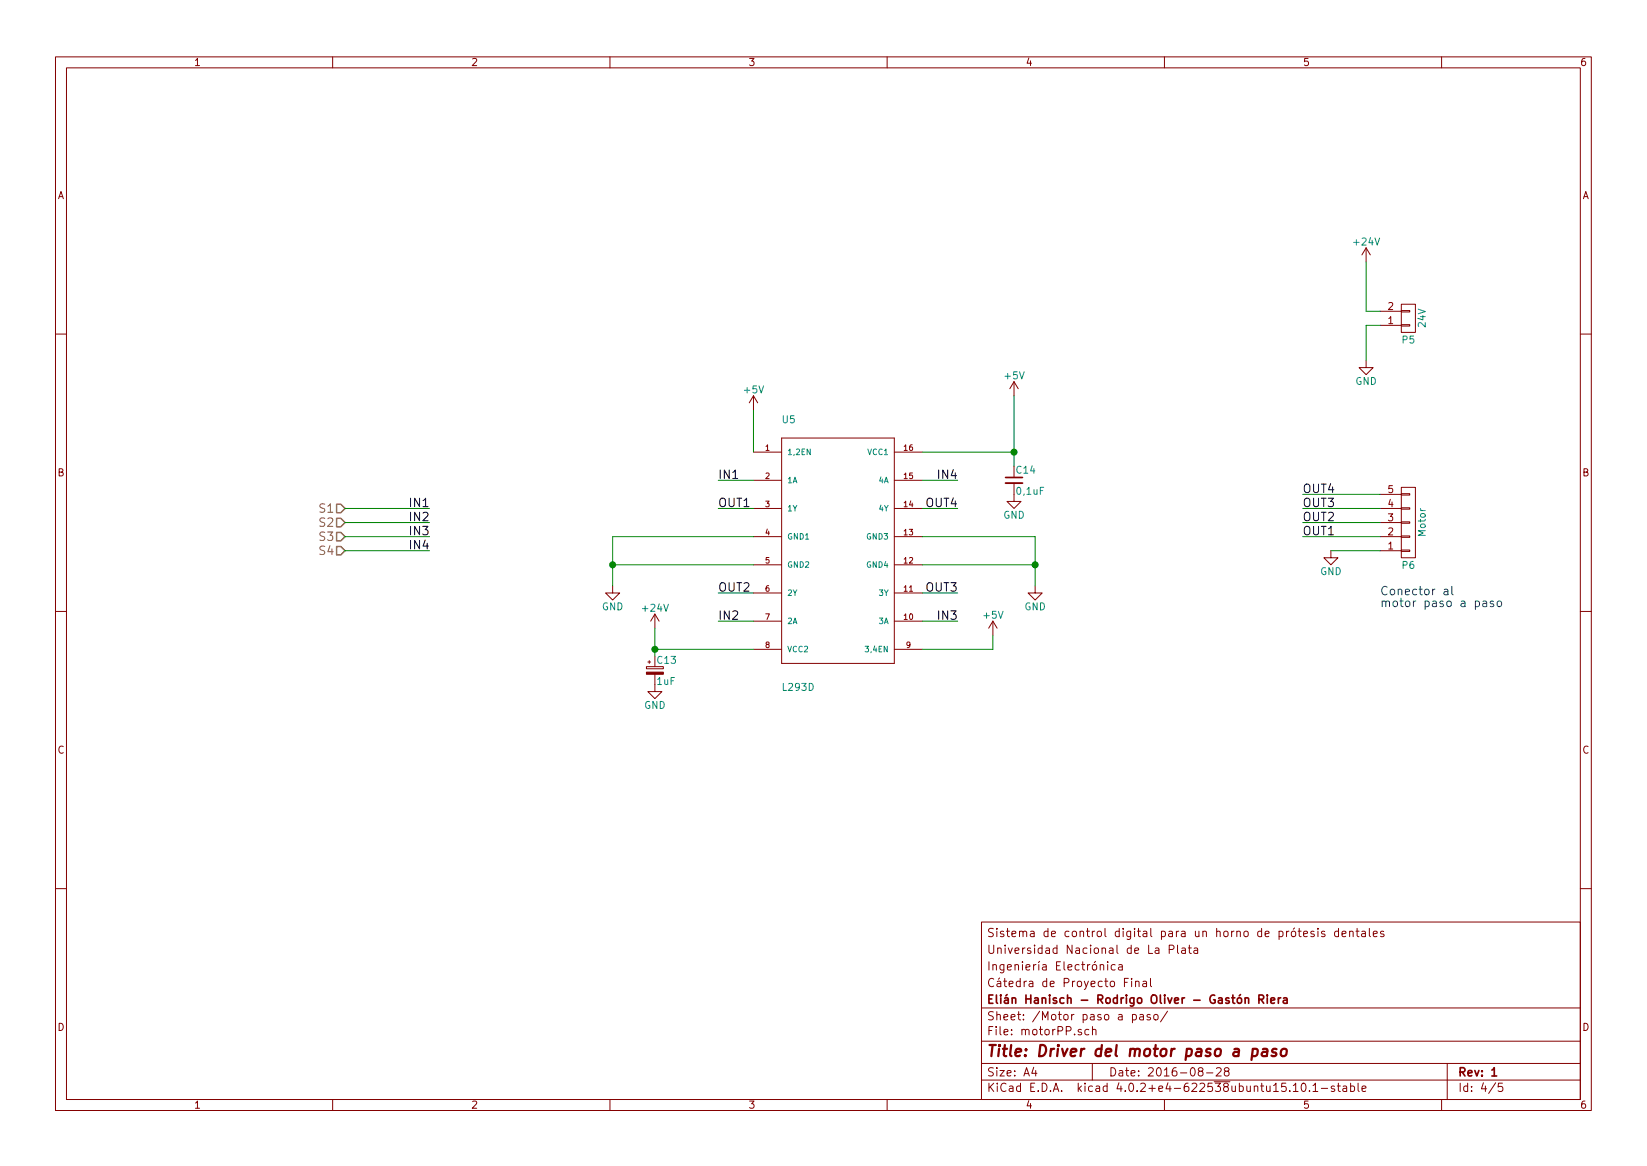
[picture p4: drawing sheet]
EESchema Schematic File Version 2
LIBS:power
LIBS:device
LIBS:transistors
LIBS:conn
LIBS:linear
LIBS:regul
LIBS:74xx
LIBS:cmos4000
LIBS:memory
LIBS:microcontrollers
LIBS:dsp
LIBS:analog_switches
LIBS:motorola
LIBS:texas
LIBS:intel
LIBS:audio
LIBS:interface
LIBS:digital-audio
LIBS:philips
LIBS:display
LIBS:siliconi
LIBS:opto
LIBS:contrib
LIBS:valves
LIBS:horno
LIBS:sensors
LIBS:stepper drivers
LIBS:horno-cache
EELAYER 25 0
EELAYER END
$Descr A4 11693 8268
encoding utf-8
Sheet 5 5
Title "Driver del motor paso a paso"
Date "2016-08-28"
Rev "1"
Comp "Elián Hanisch - Rodrigo Oliver - Gastón Riera"
Comment1 "Cátedra de Proyecto Final"
Comment2 "Ingeniería Electrónica"
Comment3 "Universidad Nacional de La Plata"
Comment4 "Sistema de control digital para un horno de prótesis dentales"
$EndDescr
$Comp
L L293D U5
U 1 1
P 5950 3900
F 0 "U5" H 5550 4750 50  0000 L BNN
F 1 "L293D" H 5550 3000 50  0000 L BNN
F 2 "Housings_DIP:DIP-16_W7.62mm_LongPads" H 5950 4050 50  0001 C CNN
F 3 "" H 5950 3900 60  0001 C CNN
	1    5950 3900
	1    0    0    -1  
$EndComp
Text HLabel 2450 3600 0    60   Input ~ 0
S1
Text HLabel 2450 3700 0    60   Input ~ 0
S2
Text HLabel 2450 3800 0    60   Input ~ 0
S3
Text HLabel 2450 3900 0    60   Input ~ 0
S4
$Comp
L CONN_01X05 P6
U 1 1
P 10000 3700
F 0 "P6" H 10000 4000 50  0000 C CNN
F 1 "Motor" V 10100 3700 50  0000 C CNN
F 2 "Pin_Headers:Pin_Header_Angled_1x05" H 10000 3700 50  0001 C CNN
F 3 "" H 10000 3700 50  0000 C CNN
	1    10000 3700
	1    0    0    1   
$EndComp
$Comp
L GND #PWR61
U 1 1
P 9450 3900
F 0 "#PWR61" H 9450 3650 50  0001 C CNN
F 1 "GND" H 9450 3750 50  0000 C CNN
F 2 "" H 9450 3900 50  0000 C CNN
F 3 "" H 9450 3900 50  0000 C CNN
	1    9450 3900
	1    0    0    -1  
$EndComp
$Comp
L GND #PWR60
U 1 1
P 7350 4150
F 0 "#PWR60" H 7350 3900 50  0001 C CNN
F 1 "GND" H 7350 4000 50  0000 C CNN
F 2 "" H 7350 4150 50  0000 C CNN
F 3 "" H 7350 4150 50  0000 C CNN
	1    7350 4150
	1    0    0    -1  
$EndComp
$Comp
L GND #PWR53
U 1 1
P 4350 4150
F 0 "#PWR53" H 4350 3900 50  0001 C CNN
F 1 "GND" H 4350 4000 50  0000 C CNN
F 2 "" H 4350 4150 50  0000 C CNN
F 3 "" H 4350 4150 50  0000 C CNN
	1    4350 4150
	1    0    0    -1  
$EndComp
$Comp
L +5V #PWR58
U 1 1
P 7200 2800
F 0 "#PWR58" H 7200 2650 50  0001 C CNN
F 1 "+5V" H 7200 2940 50  0000 C CNN
F 2 "" H 7200 2800 50  0000 C CNN
F 3 "" H 7200 2800 50  0000 C CNN
	1    7200 2800
	1    0    0    -1  
$EndComp
$Comp
L C_Small C14
U 1 1
P 7200 3400
F 0 "C14" H 7210 3470 50  0000 L CNN
F 1 "0,1uF" H 7210 3320 50  0000 L CNN
F 2 "Capacitors_ThroughHole:C_Disc_D3_P2.5" H 7200 3400 50  0001 C CNN
F 3 "" H 7200 3400 50  0000 C CNN
	1    7200 3400
	1    0    0    -1  
$EndComp
$Comp
L GND #PWR59
U 1 1
P 7200 3500
F 0 "#PWR59" H 7200 3250 50  0001 C CNN
F 1 "GND" H 7200 3350 50  0000 C CNN
F 2 "" H 7200 3500 50  0000 C CNN
F 3 "" H 7200 3500 50  0000 C CNN
	1    7200 3500
	1    0    0    -1  
$EndComp
$Comp
L +24V #PWR54
U 1 1
P 4650 4450
F 0 "#PWR54" H 4650 4300 50  0001 C CNN
F 1 "+24V" H 4650 4590 50  0000 C CNN
F 2 "" H 4650 4450 50  0000 C CNN
F 3 "" H 4650 4450 50  0000 C CNN
	1    4650 4450
	1    0    0    -1  
$EndComp
$Comp
L CP_Small C13
U 1 1
P 4650 4750
F 0 "C13" H 4660 4820 50  0000 L CNN
F 1 "1uF" H 4660 4670 50  0000 L CNN
F 2 "Capacitors_ThroughHole:C_Radial_D5_L6_P2.5" H 4650 4750 50  0001 C CNN
F 3 "" H 4650 4750 50  0000 C CNN
	1    4650 4750
	1    0    0    -1  
$EndComp
$Comp
L GND #PWR55
U 1 1
P 4650 4850
F 0 "#PWR55" H 4650 4600 50  0001 C CNN
F 1 "GND" H 4650 4700 50  0000 C CNN
F 2 "" H 4650 4850 50  0000 C CNN
F 3 "" H 4650 4850 50  0000 C CNN
	1    4650 4850
	1    0    0    -1  
$EndComp
Wire Wire Line
	9450 3900 9800 3900
Wire Wire Line
	7350 4150 7350 3800
Wire Wire Line
	7350 3800 6550 3800
Wire Wire Line
	6550 4000 7350 4000
Connection ~ 7350 4000
Wire Wire Line
	4350 4150 4350 3800
Connection ~ 4350 4000
Wire Wire Line
	6550 3200 7200 3200
Wire Wire Line
	7200 2800 7200 3300
Wire Wire Line
	4650 4600 5350 4600
Wire Wire Line
	4650 4450 4650 4650
Wire Wire Line
	5100 4400 5350 4400
Wire Wire Line
	5100 4200 5350 4200
Connection ~ 4650 4600
Wire Wire Line
	4350 3800 5350 3800
Wire Wire Line
	5350 4000 4350 4000
Connection ~ 7200 3200
Wire Wire Line
	7050 4600 6550 4600
Wire Wire Line
	5350 2900 5350 3200
$Comp
L CONN_01X02 P5
U 1 1
P 10000 2250
F 0 "P5" H 10000 2400 50  0000 C CNN
F 1 "24V" V 10100 2250 50  0000 C CNN
F 2 "Pin_Headers:Pin_Header_Straight_1x02" H 10000 2250 50  0001 C CNN
F 3 "" H 10000 2250 50  0000 C CNN
	1    10000 2250
	1    0    0    1   
$EndComp
$Comp
L +24V #PWR62
U 1 1
P 9700 1850
F 0 "#PWR62" H 9700 1700 50  0001 C CNN
F 1 "+24V" H 9700 1990 50  0000 C CNN
F 2 "" H 9700 1850 50  0000 C CNN
F 3 "" H 9700 1850 50  0000 C CNN
	1    9700 1850
	1    0    0    -1  
$EndComp
Wire Wire Line
	9700 1850 9700 2200
Wire Wire Line
	9700 2200 9800 2200
$Comp
L GND #PWR63
U 1 1
P 9700 2550
F 0 "#PWR63" H 9700 2300 50  0001 C CNN
F 1 "GND" H 9700 2400 50  0000 C CNN
F 2 "" H 9700 2550 50  0000 C CNN
F 3 "" H 9700 2550 50  0000 C CNN
	1    9700 2550
	1    0    0    -1  
$EndComp
Wire Wire Line
	9700 2550 9700 2300
Wire Wire Line
	9700 2300 9800 2300
Text Label 3050 3600 2    60   ~ 0
IN1
Text Label 3050 3700 2    60   ~ 0
IN2
Text Label 3050 3800 2    60   ~ 0
IN3
Text Label 3050 3900 2    60   ~ 0
IN4
Wire Wire Line
	2450 3600 3050 3600
Wire Wire Line
	3050 3700 2450 3700
Wire Wire Line
	2450 3800 3050 3800
Wire Wire Line
	3050 3900 2450 3900
Text Label 5100 3400 0    60   ~ 0
IN1
Text Label 5100 4400 0    60   ~ 0
IN2
Text Label 5100 3600 0    60   ~ 0
OUT1
Text Label 5100 4200 0    60   ~ 0
OUT2
Wire Wire Line
	5100 3400 5350 3400
Wire Wire Line
	5350 3600 5100 3600
Text Label 9250 3800 0    60   ~ 0
OUT1
Text Label 9250 3700 0    60   ~ 0
OUT2
Text Label 9250 3600 0    60   ~ 0
OUT3
Text Label 9250 3500 0    60   ~ 0
OUT4
Wire Wire Line
	9250 3500 9800 3500
Wire Wire Line
	9800 3600 9250 3600
Wire Wire Line
	9250 3700 9800 3700
Wire Wire Line
	9800 3800 9250 3800
$Comp
L +5V #PWR56
U 1 1
P 5350 2900
F 0 "#PWR56" H 5350 2750 50  0001 C CNN
F 1 "+5V" H 5350 3040 50  0000 C CNN
F 2 "" H 5350 2900 50  0000 C CNN
F 3 "" H 5350 2900 50  0000 C CNN
	1    5350 2900
	1    0    0    -1  
$EndComp
Text Label 6800 3600 2    60   ~ 0
OUT4
Wire Wire Line
	6800 3600 6550 3600
Text Label 6800 4200 2    60   ~ 0
OUT3
Text Label 6800 4400 2    60   ~ 0
IN3
Text Label 6800 3400 2    60   ~ 0
IN4
Wire Wire Line
	6800 3400 6550 3400
Wire Wire Line
	6550 4200 6800 4200
Wire Wire Line
	6550 4400 6800 4400
$Comp
L +5V #PWR57
U 1 1
P 7050 4500
F 0 "#PWR57" H 7050 4350 50  0001 C CNN
F 1 "+5V" H 7050 4640 50  0000 C CNN
F 2 "" H 7050 4500 50  0000 C CNN
F 3 "" H 7050 4500 50  0000 C CNN
	1    7050 4500
	1    0    0    -1  
$EndComp
Wire Wire Line
	7050 4500 7050 4600
Text Notes 9800 4300 0    60   ~ 0
Conector al \nmotor paso a paso
$EndSCHEMATC
